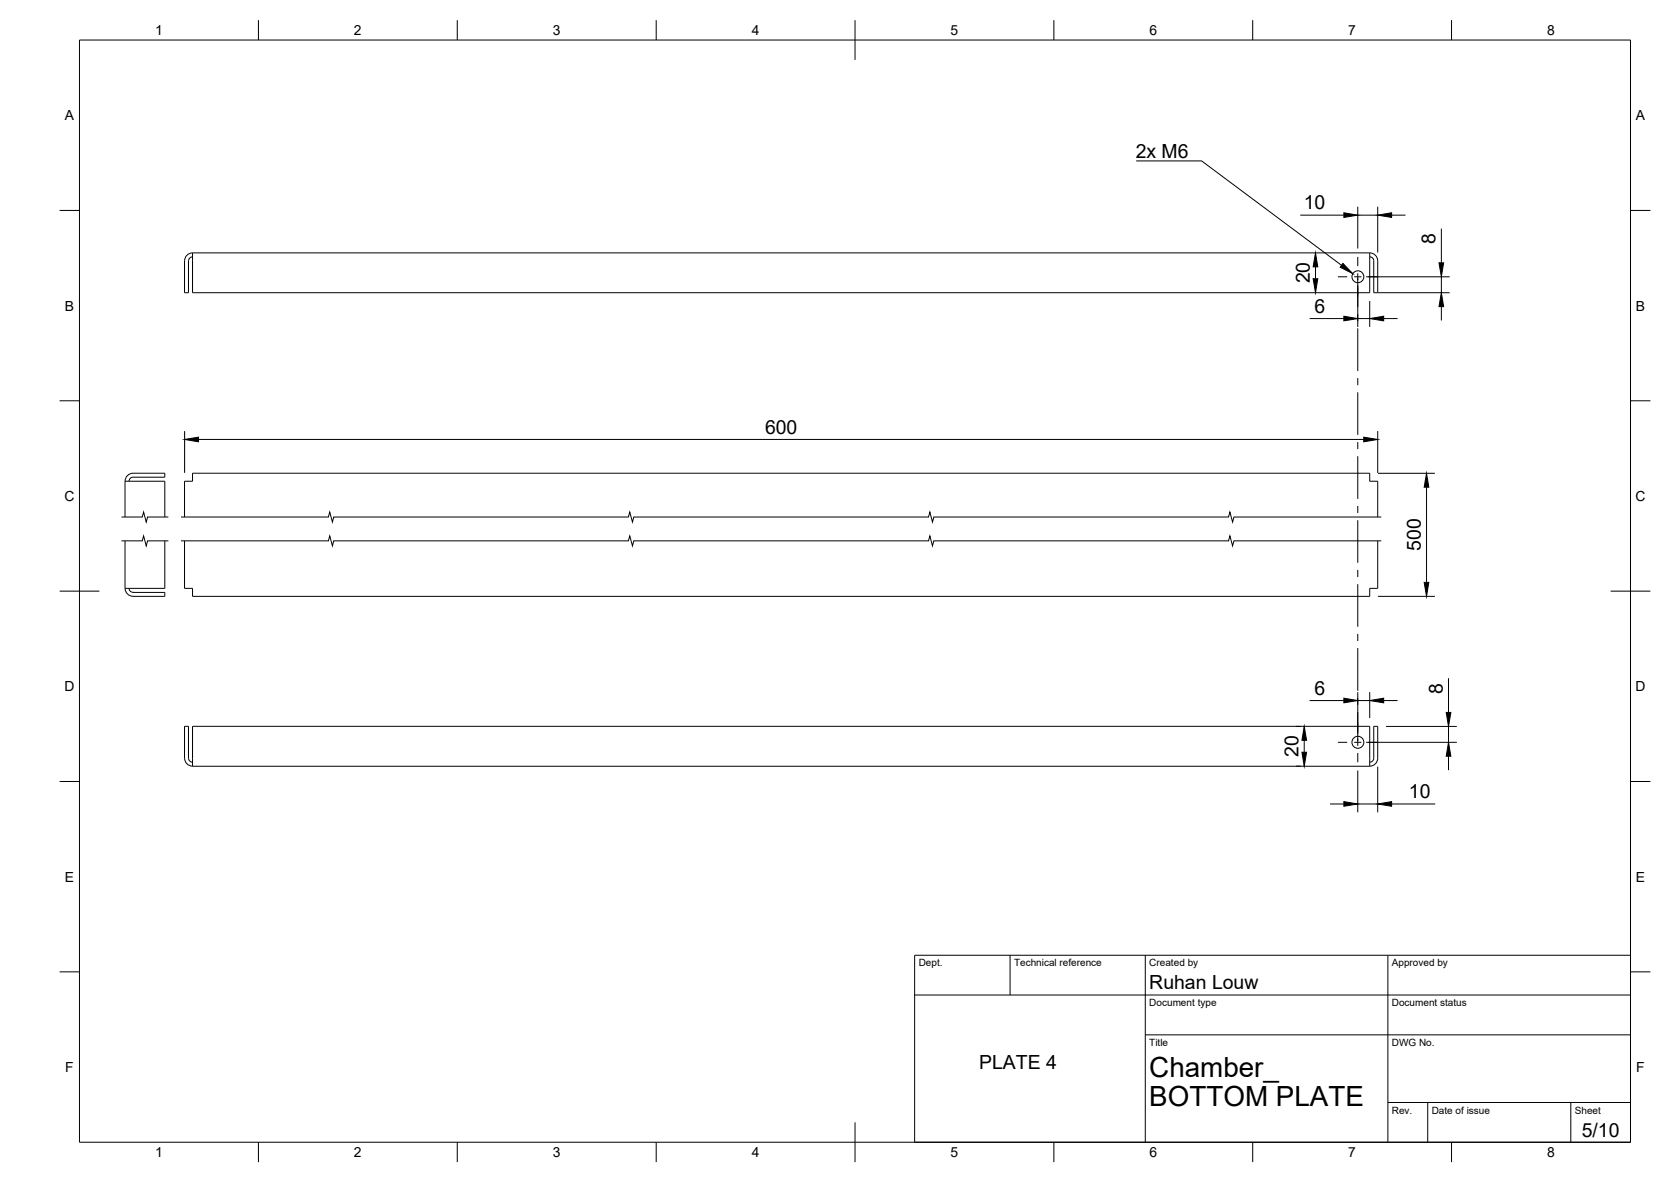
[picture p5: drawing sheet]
<svg xmlns="http://www.w3.org/2000/svg" width="420mm" height="297mm" viewBox="0 0 420 297" stroke-linecap="round" stroke-linejoin="round" font-family="sans-serif">
<!-- layer: Visible -->
<g fill="none" stroke="#000" stroke-width=".25">
<path d="M48.4 63.5v10.1h296v-10.1M48.4 63.5h296M48.4 63.5a2.04 2.04 0 0 0-2 2.1v8h1v-8.1a1.01 1.01 0 0 1 1-1M344.4 63.5a2 2 0 0 1 2 2.1v8h-1v-8.1a1.01 1.01 0 0 0-1-1M31.4 120.9h10v9M31.4 120.9v9M31.4 135.9v12M31.5 120.9a2 2 0 0 1 1.9-2h8v1h-7.9a1.01 1.01 0 0 0-1.1 1M41.4 135.9v12h-10M46.4 135.9v12h2v2h296v-2h2v-12M46.4 129.9v-9h2v-2h296v2h2v9M31.5 147.8a2.04 2.04 0 0 0 1.9 2.1h8v-1h-7.9a1.01 1.01 0 0 1-1.1-1.1"/>
<path d="M48.4 192.6v-10.1h296v10.1M48.4 192.6h296M48.4 191.5a1.01 1.01 0 0 1-1-1v-8h-1v8a2.04 2.04 0 0 0 2 2M344.4 191.5a1.01 1.01 0 0 0 1-1v-8h1v8a2 2 0 0 1-2 2"/>
<circle cx="341.4" cy="69.5" r="1.49"/>
<circle cx="341.4" cy="186.5" r="1.5"/>
</g>
<!-- layer: BORDER -->
<g fill="none" stroke="#000" stroke-width=".25">
<path d="M20 10.1h390v276.9h-390zM65 5.1v5M115 5.1v5M165 5.1v5M215 5.1v10M265 5.1v5M315 5.1v5M365 5.1v5M15 52.9h5M410 52.9h5M15 100.7h5M410 100.7h5"/>
<path d="M15 148.6h10M405 148.6h10M15 196.4h5M410 196.4h5M15 244.2h5M410 244.2h5M65 287v5M115 287v5M165 287v5M215 282.1v9.9M265 287v5M315 287v5"/>
<path d="M365 287v5"/>
</g>
<!-- layer: TITLEBLOCK -->
<path d="M230 240.1h180v46.9h-180zM230 250h180M254 240.1v9.9M288 240.1v46.9M349 240.1v46.9M288 260.1h122M349 277.1h61M359 277.1v9.9M395 277.1v9.9" fill="none" stroke="#000" stroke-width=".25"/>
<!-- layer: Break Lines -->
<path d="M30.5 135.9h5.3l.3-1.2 .7 2.5 .3-1.3h5.2M30.5 129.9h5.3l.3-1.2 .7 2.5 .3-1.3h5.2M45.5 135.9h37.1l.3-1.2 .7 2.5 .3-1.3h74.1l.3-1.2 .7 2.5 .4-1.3h74.1l.3-1.2 .7 2.5 .3-1.3h74.1l.3-1.2 .7 2.5 .4-1.3h37M45.5 129.9h37.1l.3-1.2 .7 2.5 .3-1.3h74.1l.3-1.2 .7 2.5 .4-1.3h74.1l.3-1.2 .7 2.5 .3-1.3h74.1l.3-1.2 .7 2.5 .4-1.3h37" fill="none" stroke="#000" stroke-width=".25"/>
<!-- layer: Smart Centers -->
<g fill="none" stroke="#000" stroke-width=".25">
<path d="M336.4 69.6h2.3M340.5 69.6h1.8M341.4 64.6v2.3M341.4 68.7v8.5M341.4 78.9v1.8M344.1 69.6h2.3M341.4 82.5v10.7M341.4 95v1.8M341.4 98.6v10.7M341.4 111.1v1.8M341.4 114.6v10.8M341.4 127.2v1.7"/>
<path d="M341.4 130.7v10.7M341.4 143.2v1.8M341.4 146.8v10.7M341.4 159.3v1.8M341.4 162.9v10.7M341.4 175.4v1.8M341.4 179v8.4M336.4 186.5h2.3M340.5 186.5h1.8M341.4 189.2v2.3M344.1 186.5h2.3"/>
</g>
<!-- layer: FD_Dimensions -->
<g fill="none" stroke="#000" stroke-width=".25">
<path d="M326.9 54.1h11M341.4 52v10.4M341.4 54.1h5M346.4 52v11.5M349.9 54.1h3.5M362.4 57.5v8.5M330.8 67.1v2.9M341.4 71.7v10.5M343.5 69.6h21M344.4 75.7v6.5M346.5 73.6h18M362.4 69.6v4"/>
<path d="M362.4 77.1v3.4M329.3 80.1h8.6M341.4 80.1h3M347.9 80.1h3.5M46.4 108.3v10.5M49.9 110.4h293M346.4 108.3v10.5M346.5 118.9h14.3M358.7 122.4v24M346.5 149.9h14.3M329.3 176.1h8.6M341.4 173.9v10.5"/>
<path d="M341.4 176.1h3M344.4 173.9v6.5M347.9 176.1h3.5M364.2 170.4v8.6M325.8 182.5h1.2M325.8 192.5h1.2M327.9 186v3M341.4 193.6v10.5M343.5 186.5h22.8M346.4 192.6v11.5M348.5 182.5h17.8M364.2 182.5v4"/>
<path d="M364.2 190v3.5M334.4 202h3.5M341.4 202h5M349.9 202h11"/>
</g>
<g fill="#000" stroke="#000" stroke-width=".25">
<path d="M337.9 53.5l3.5 .6-3.5 .5zM346.4 54.1l3.5-.6v1.1zM330.8 63.5l.5 3.6h-1.1zM330.2 70h1.1l-.5 3.6zM337.9 79.5l3.5 .6-3.5 .5zM344.4 80.1l3.5-.6v1.1zM362.4 73.6l.6 3.5h-1.2zM361.8 66h1.2l-.6 3.6zM46.4 110.4l3.5-.5v1.1zM342.9 109.9l3.5 .5-3.5 .6zM358.7 118.9l.6 3.5h-1.2zM358.1 146.4h1.2l-.6 3.5z"/>
<path d="M337.9 175.5l3.5 .6-3.5 .5zM344.4 176.1l3.5-.6v1.1zM363.6 179h1.2l-.6 3.5zM327.9 182.5l.6 3.5h-1.1zM327.4 189h1.1l-.6 3.5zM364.2 186.5l.6 3.5h-1.2zM337.9 201.5l3.5 .5-3.5 .6zM346.4 202l3.5-.5v1.1z"/>
</g>
<!-- layer: Hole Notes -->
<path d="M337.7 66.2l2.4 2.6-3.1-1.7z" fill="#000" stroke="#000" stroke-width=".25"/>
<path d="M285.7 40.4h16.4l35.2 26.3" fill="none" stroke="#000" stroke-width=".25"/>
<g font-size="7">
<text x="289" y="270.6">Chamber_</text>
<text x="289" y="278.1">BOTTOM PLATE</text>
</g>
<g font-size="4.9">
<text x="285.6" y="39.7">2x M6</text>
<text x="327.8" y="52.6">10</text>
<text x="361" y="61.3" transform="rotate(-90 361 61.3)">8</text>
<text x="329.3" y="71.2" transform="rotate(-90 329.3 71.2)">20</text>
<text x="330.5" y="78.6">6</text>
<text x="192.4" y="109">600</text>
<text x="357.2" y="138.5" transform="rotate(-90 357.2 138.5)">500</text>
<text x="330.5" y="174.6">6</text>
<text x="362.8" y="174.3" transform="rotate(-90 362.8 174.3)">8</text>
<text x="326.5" y="190.2" transform="rotate(-90 326.5 190.2)">20</text>
<text x="354.3" y="200.6">10</text>
<text x="289" y="248.5">Ruhan Louw</text>
<text x="246.2" y="268.7">PLATE 4</text>
<text x="397.7" y="285.7">5/10</text>
</g>
<g font-size="3.5">
<text x="39" y="8.8">1</text>
<text x="89" y="8.8">2</text>
<text x="139" y="8.8">3</text>
<text x="189" y="8.8">4</text>
<text x="239" y="8.8">5</text>
<text x="289" y="8.8">6</text>
<text x="339" y="8.8">7</text>
<text x="389" y="8.8">8</text>
<text x="16.3" y="30.2">A</text>
<text x="411.3" y="30.2">A</text>
<text x="16.3" y="78">B</text>
<text x="411.3" y="78">B</text>
<text x="16.2" y="125.9">C</text>
<text x="411.2" y="125.9">C</text>
<text x="16.2" y="173.7">D</text>
<text x="411.2" y="173.7">D</text>
<text x="16.3" y="221.6">E</text>
<text x="411.3" y="221.6">E</text>
<text x="16.4" y="269.4">F</text>
<text x="411.4" y="269.4">F</text>
<text x="39" y="290.8">1</text>
<text x="89" y="290.8">2</text>
<text x="139" y="290.8">3</text>
<text x="189" y="290.8">4</text>
<text x="239" y="290.8">5</text>
<text x="289" y="290.8">6</text>
<text x="339" y="290.8">7</text>
<text x="389" y="290.8">8</text>
</g>
<g font-size="2.5">
<text x="231" y="242.9">Dept.</text>
<text x="255" y="242.9">Technical reference</text>
<text x="289" y="242.9">Created by</text>
<text x="350" y="242.9">Approved by</text>
<text x="289" y="252.8">Document type</text>
<text x="350" y="252.8">Document status</text>
<text x="289" y="262.9">Title</text>
<text x="350" y="262.9">DWG No.</text>
<text x="350" y="279.9">Rev.</text>
<text x="360" y="279.9">Date of issue</text>
<text x="396" y="279.9">Sheet</text>
</g>
</svg>
